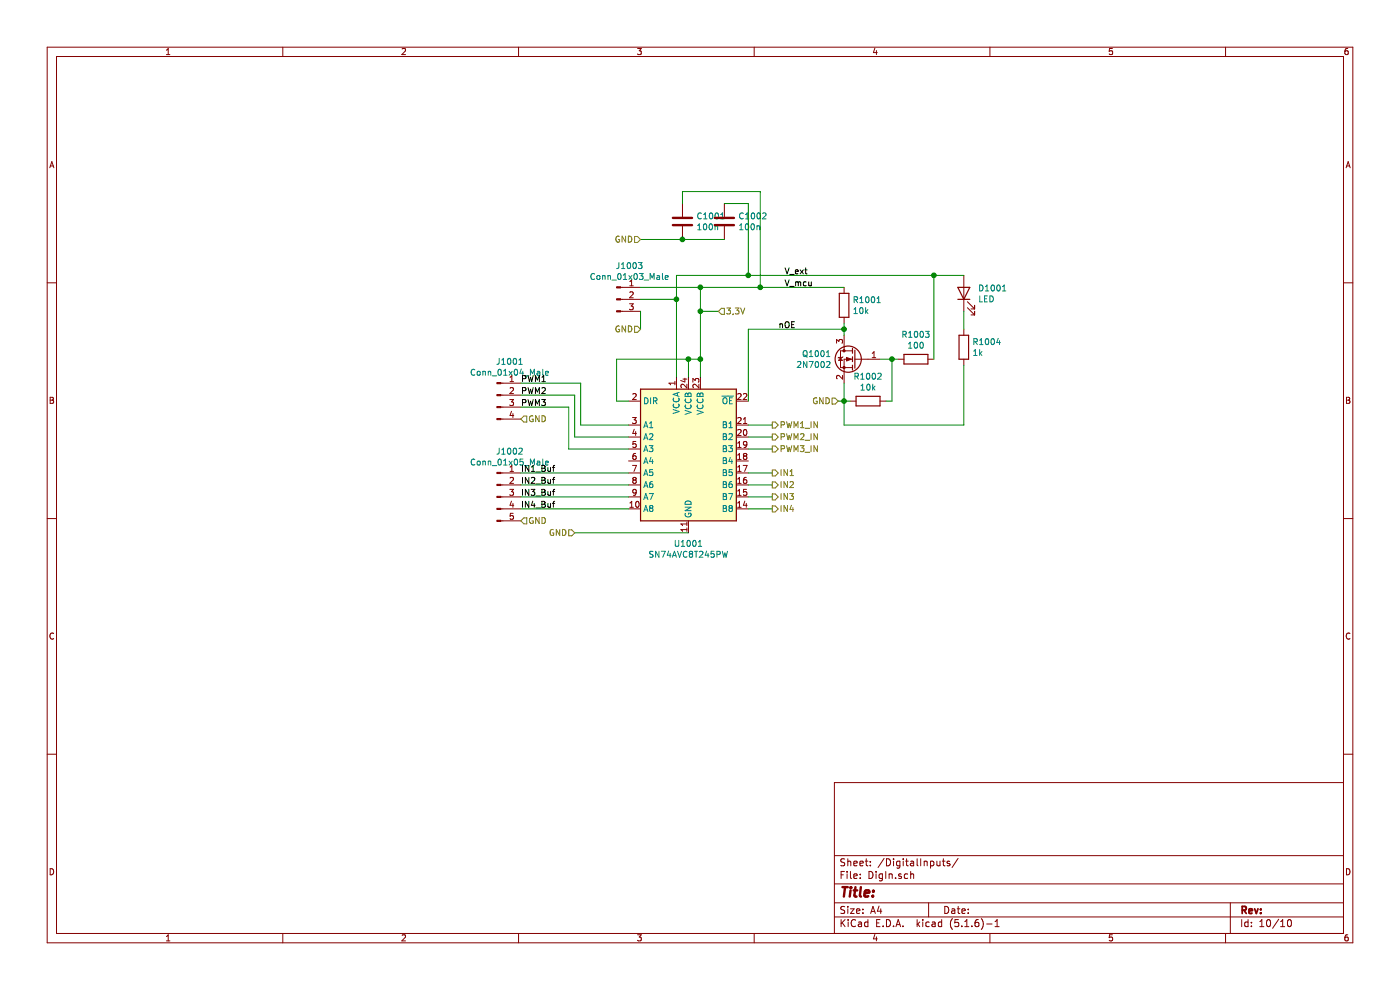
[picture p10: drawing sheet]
EESchema Schematic File Version 4
EELAYER 30 0
EELAYER END
$Descr A4 11693 8268
encoding utf-8
Sheet 10 10
Title ""
Date ""
Rev ""
Comp ""
Comment1 ""
Comment2 ""
Comment3 ""
Comment4 ""
$EndDescr
$Comp
L Logic_LevelTranslator:SN74AVC8T245PW U?
U 1 1
P 5750 3750
AR Path="/60279AC3/602AEFA8" Ref="U?"  Part="1" 
AR Path="/602A92C5/602AEFA8" Ref="U1001"  Part="1" 
F 0 "U1001" H 5750 2961 50  0000 C CNN
F 1 "SN74AVC8T245PW" H 5750 2870 50  0000 C CNN
F 2 "Package_SO:TSSOP-24_4.4x7.8mm_P0.65mm" H 6650 3100 50  0001 C CNN
F 3 "https://www.ti.com/lit/ds/symlink/sn74avc8t245.pdf" H 5700 3500 50  0001 C CNN
	1    5750 3750
	1    0    0    -1  
$EndComp
$Comp
L Transistor_FET:2N7002 Q?
U 1 1
P 7150 3000
AR Path="/60279AC3/602AEFAE" Ref="Q?"  Part="1" 
AR Path="/602A92C5/602AEFAE" Ref="Q1001"  Part="1" 
F 0 "Q1001" H 7355 3046 50  0000 L CNN
F 1 "2N7002" H 7355 2955 50  0000 L CNN
F 2 "Package_TO_SOT_SMD:SOT-23" H 7350 2925 50  0001 L CIN
F 3 "https://www.fairchildsemi.com/datasheets/2N/2N7002.pdf" H 7150 3000 50  0001 L CNN
	1    7150 3000
	-1   0    0    -1  
$EndComp
$Comp
L Device:R R?
U 1 1
P 7050 2550
AR Path="/60279AC3/602AEFB4" Ref="R?"  Part="1" 
AR Path="/602A92C5/602AEFB4" Ref="R1001"  Part="1" 
F 0 "R1001" H 7120 2596 50  0000 L CNN
F 1 "10k" H 7120 2505 50  0000 L CNN
F 2 "Resistor_SMD:R_0805_2012Metric" V 6980 2550 50  0001 C CNN
F 3 "~" H 7050 2550 50  0001 C CNN
	1    7050 2550
	1    0    0    -1  
$EndComp
Wire Wire Line
	7050 2700 7050 2750
Wire Wire Line
	7050 2750 6250 2750
Wire Wire Line
	6250 2750 6250 3350
Connection ~ 7050 2750
Wire Wire Line
	7050 2750 7050 2800
Text HLabel 7000 3350 0    50   Input ~ 0
GND
Wire Wire Line
	7050 2400 6350 2400
Wire Wire Line
	5850 2400 5850 2600
$Comp
L Device:R R?
U 1 1
P 7650 3000
AR Path="/60279AC3/602AEFC2" Ref="R?"  Part="1" 
AR Path="/602A92C5/602AEFC2" Ref="R1003"  Part="1" 
F 0 "R1003" V 7443 3000 50  0000 C CNN
F 1 "100" V 7534 3000 50  0000 C CNN
F 2 "Resistor_SMD:R_0805_2012Metric" V 7580 3000 50  0001 C CNN
F 3 "~" H 7650 3000 50  0001 C CNN
	1    7650 3000
	0    1    1    0   
$EndComp
$Comp
L Device:R R?
U 1 1
P 7250 3350
AR Path="/60279AC3/602AEFC8" Ref="R?"  Part="1" 
AR Path="/602A92C5/602AEFC8" Ref="R1002"  Part="1" 
F 0 "R1002" V 7043 3350 50  0000 C CNN
F 1 "10k" V 7134 3350 50  0000 C CNN
F 2 "Resistor_SMD:R_0805_2012Metric" V 7180 3350 50  0001 C CNN
F 3 "~" H 7250 3350 50  0001 C CNN
	1    7250 3350
	0    1    1    0   
$EndComp
Wire Wire Line
	7350 3000 7450 3000
Wire Wire Line
	7400 3350 7450 3350
Wire Wire Line
	7450 3350 7450 3000
Connection ~ 7450 3000
Wire Wire Line
	7450 3000 7500 3000
Wire Wire Line
	7000 3350 7050 3350
Wire Wire Line
	7050 3350 7050 3200
Wire Wire Line
	7050 3350 7100 3350
Connection ~ 7050 3350
Wire Wire Line
	7800 3000 7800 2300
Wire Wire Line
	5750 3000 5750 3150
Text Label 6550 2300 0    50   ~ 0
V_ext
Text Label 6550 2400 0    50   ~ 0
V_mcu
Wire Wire Line
	5750 3000 5850 3000
Connection ~ 5850 3000
Wire Wire Line
	5850 3000 5850 3150
Text HLabel 6000 2600 2    50   Input ~ 0
3,3V
Wire Wire Line
	6000 2600 5850 2600
Connection ~ 5850 2600
Wire Wire Line
	5850 2600 5850 3000
$Comp
L Connector:Conn_01x03_Male J?
U 1 1
P 5150 2500
AR Path="/60279AC3/602AEFE2" Ref="J?"  Part="1" 
AR Path="/602A92C5/602AEFE2" Ref="J1003"  Part="1" 
F 0 "J1003" H 5258 2781 50  0000 C CNN
F 1 "Conn_01x03_Male" H 5258 2690 50  0000 C CNN
F 2 "Connector_PinHeader_2.54mm:PinHeader_1x03_P2.54mm_Vertical" H 5150 2500 50  0001 C CNN
F 3 "~" H 5150 2500 50  0001 C CNN
	1    5150 2500
	1    0    0    -1  
$EndComp
Wire Wire Line
	5650 2300 6250 2300
Wire Wire Line
	5650 2300 5650 2500
Wire Wire Line
	5350 2400 5850 2400
Connection ~ 5850 2400
Wire Wire Line
	5350 2500 5650 2500
Connection ~ 5650 2500
Wire Wire Line
	5650 2500 5650 3150
Text HLabel 5350 2750 0    50   Input ~ 0
GND
Wire Wire Line
	5350 2600 5350 2750
Text HLabel 4800 4450 0    50   Input ~ 0
GND
$Comp
L Connector:Conn_01x05_Male J?
U 1 1
P 4150 4150
AR Path="/60279AC3/602AEFFD" Ref="J?"  Part="1" 
AR Path="/602A92C5/602AEFFD" Ref="J1002"  Part="1" 
F 0 "J1002" H 4258 4531 50  0000 C CNN
F 1 "Conn_01x05_Male" H 4258 4440 50  0000 C CNN
F 2 "Connector_PinHeader_2.54mm:PinHeader_1x05_P2.54mm_Vertical" H 4150 4150 50  0001 C CNN
F 3 "~" H 4150 4150 50  0001 C CNN
	1    4150 4150
	1    0    0    -1  
$EndComp
Text HLabel 4350 4350 2    50   Input ~ 0
GND
Wire Wire Line
	5250 3550 4850 3550
Wire Wire Line
	4850 3550 4850 3200
Wire Wire Line
	4850 3200 4350 3200
Wire Wire Line
	5250 3650 4800 3650
Wire Wire Line
	4800 3650 4800 3300
Wire Wire Line
	4800 3300 4350 3300
Wire Wire Line
	5250 3750 4750 3750
Wire Wire Line
	4750 3750 4750 3400
Wire Wire Line
	4750 3400 4350 3400
Wire Wire Line
	5250 3950 4350 3950
Wire Wire Line
	4350 4050 5250 4050
Wire Wire Line
	5250 4150 4350 4150
Wire Wire Line
	5250 4250 4350 4250
Text HLabel 6450 3950 2    50   Output ~ 0
IN1
Text HLabel 6450 4050 2    50   Output ~ 0
IN2
Text HLabel 6450 4150 2    50   Output ~ 0
IN3
Text HLabel 6450 4250 2    50   Output ~ 0
IN4
Text HLabel 6450 3550 2    50   Output ~ 0
PWM1_IN
Text HLabel 6450 3650 2    50   Output ~ 0
PWM2_IN
Text HLabel 6450 3750 2    50   Output ~ 0
PWM3_IN
Wire Wire Line
	6450 3550 6250 3550
Wire Wire Line
	6250 3650 6450 3650
Wire Wire Line
	6450 3750 6250 3750
Wire Wire Line
	6450 3950 6250 3950
Wire Wire Line
	6250 4050 6450 4050
Wire Wire Line
	6450 4150 6250 4150
Wire Wire Line
	6250 4250 6450 4250
Text Label 4350 3200 0    50   ~ 0
PWM1
Text Label 4350 3300 0    50   ~ 0
PWM2
Text Label 4350 3400 0    50   ~ 0
PWM3
Text Label 4350 3950 0    50   ~ 0
IN1_Buf
Text Label 4350 4050 0    50   ~ 0
IN2_Buf
Text Label 4350 4150 0    50   ~ 0
IN3_Buf
Text Label 4350 4250 0    50   ~ 0
IN4_Buf
Text Label 6500 2750 0    50   ~ 0
nOE
Wire Wire Line
	4800 4450 5750 4450
Wire Wire Line
	5250 3350 5150 3350
Wire Wire Line
	5150 3350 5150 3000
Wire Wire Line
	5150 3000 5750 3000
Connection ~ 5750 3000
$Comp
L Connector:Conn_01x04_Male J1001
U 1 1
P 4150 3300
F 0 "J1001" H 4258 3581 50  0000 C CNN
F 1 "Conn_01x04_Male" H 4258 3490 50  0000 C CNN
F 2 "Connector_PinHeader_2.54mm:PinHeader_1x04_P2.54mm_Vertical" H 4150 3300 50  0001 C CNN
F 3 "~" H 4150 3300 50  0001 C CNN
	1    4150 3300
	1    0    0    -1  
$EndComp
Text HLabel 4350 3500 2    50   Input ~ 0
GND
$Comp
L Device:C C?
U 1 1
P 6050 1850
AR Path="/60279AC3/602BC7D1" Ref="C?"  Part="1" 
AR Path="/602A92C5/602BC7D1" Ref="C1002"  Part="1" 
F 0 "C1002" H 6165 1896 50  0000 L CNN
F 1 "100n" H 6165 1805 50  0000 L CNN
F 2 "Capacitor_SMD:C_0805_2012Metric" H 6088 1700 50  0001 C CNN
F 3 "~" H 6050 1850 50  0001 C CNN
	1    6050 1850
	1    0    0    -1  
$EndComp
$Comp
L Device:C C?
U 1 1
P 5700 1850
AR Path="/60279AC3/602BC7D7" Ref="C?"  Part="1" 
AR Path="/602A92C5/602BC7D7" Ref="C1001"  Part="1" 
F 0 "C1001" H 5815 1896 50  0000 L CNN
F 1 "100n" H 5815 1805 50  0000 L CNN
F 2 "Capacitor_SMD:C_0805_2012Metric" H 5738 1700 50  0001 C CNN
F 3 "~" H 5700 1850 50  0001 C CNN
	1    5700 1850
	1    0    0    -1  
$EndComp
Wire Wire Line
	6050 1700 6250 1700
Wire Wire Line
	6250 1700 6250 2300
Wire Wire Line
	5700 1700 5700 1600
Wire Wire Line
	5700 1600 6350 1600
Wire Wire Line
	6350 1600 6350 2400
Text HLabel 5350 2000 0    50   Input ~ 0
GND
Wire Wire Line
	5350 2000 5700 2000
Connection ~ 5700 2000
Wire Wire Line
	5700 2000 6050 2000
Connection ~ 6250 2300
Wire Wire Line
	6250 2300 7800 2300
Connection ~ 6350 2400
Wire Wire Line
	6350 2400 5850 2400
$Comp
L Device:LED D1001
U 1 1
P 8050 2450
F 0 "D1001" V 8089 2332 50  0000 R CNN
F 1 "LED" V 7998 2332 50  0000 R CNN
F 2 "Diode_SMD:D_0805_2012Metric" H 8050 2450 50  0001 C CNN
F 3 "~" H 8050 2450 50  0001 C CNN
	1    8050 2450
	0    -1   -1   0   
$EndComp
$Comp
L Device:R R1004
U 1 1
P 8050 2900
F 0 "R1004" H 8120 2946 50  0000 L CNN
F 1 "1k" H 8120 2855 50  0000 L CNN
F 2 "Resistor_SMD:R_0805_2012Metric" V 7980 2900 50  0001 C CNN
F 3 "~" H 8050 2900 50  0001 C CNN
	1    8050 2900
	1    0    0    -1  
$EndComp
Wire Wire Line
	7800 2300 8050 2300
Connection ~ 7800 2300
Wire Wire Line
	8050 2600 8050 2750
Wire Wire Line
	8050 3050 8050 3550
Wire Wire Line
	8050 3550 7050 3550
Wire Wire Line
	7050 3550 7050 3350
$EndSCHEMATC
